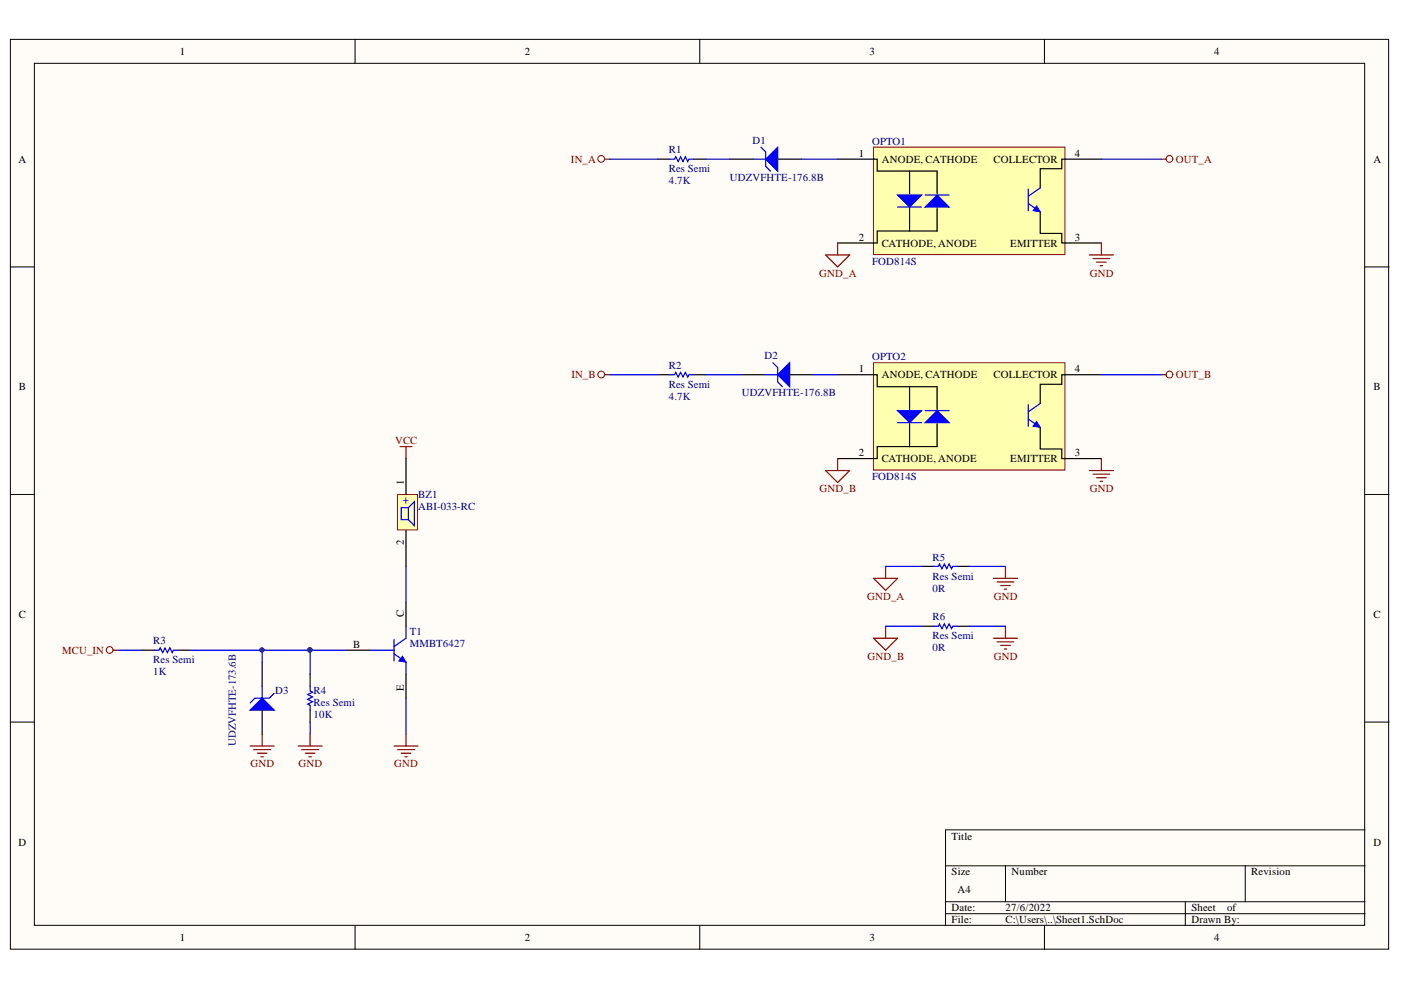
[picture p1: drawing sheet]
<svg xmlns="http://www.w3.org/2000/svg" width="297mm" height="210mm" viewBox="0 0 297 210" stroke-linecap="round" stroke-linejoin="round" font-family="sans-serif">
<g fill="#fffcf8" stroke="#000" stroke-width=".21">
<path d="M2.2 8.3h292.2v192.9h-292.2z"/>
<path d="M7.3 13.4h282v182.8h-282z"/>
</g>
<g fill="none" stroke="#000" stroke-width=".21">
<path d="M75.3 8.3v5.1M148.4 8.3v5.1M221.4 8.3v5.1M2.2 56.6h5.1M289.4 56.6h5.1M2.2 104.8h5.1M289.4 104.8h5.1M2.2 153.1h5.1M289.4 153.1h5.1M289.4 176h-88.9v20.3M75.3 196.3v5M148.4 196.3v5"/>
<path d="M200.5 183.6h88.9M200.5 191.2h88.9M200.5 193.7h88.9M213.2 183.6v7.6M221.4 196.3v5M251.3 191.2v5.1M264 183.6v7.6"/>
</g>
<path d="M78.5 137.9h5M83.5 138.6l2.6 1.8v2.5M83.5 135.6v4.5M86.1 132.8v2.5l-2.6 1.8" fill="none" stroke="#00f" stroke-width=".25"/>
<path d="M85.3 139.1l.8 1.3-1.5-.3z" fill="#00f" stroke="#00f" stroke-width=".21"/>
<path d="M73.4 137.9h5.1M86.1 127.7v5.1M86.1 142.9v5.1" fill="none" stroke="#000" stroke-width=".25"/>
<path d="M84.3 104.8h4.2v7.6h-4.2z" fill="#ffffb0" stroke="#800000" stroke-width=".21"/>
<path d="M85.1 107.6h1.5v2.6h-1.5zM86.6 107.6l1.3-1.2v5l-1.3-1.2M25.1 137.9h5.1M32.7 137.9h1l.3-.5 .5 1 .5-1 .5 1 .5-1 .5 1 .3-.5h1M40.3 137.9h25.4M73.4 137.9h-7.7v5M86.1 120.1v7.6M65.7 145.5v1l.6 .2-1.1 .6 1.1 .5-1.1 .5 1.1 .5-1.1 .5 .5 .2v1.1M65.7 153.1v2.5M86.1 148v7.6" fill="none" stroke="#00f" stroke-width=".25"/>
<path d="M86.1 97.2v7.6M86.1 112.5v7.6M30.2 137.9h2.5M37.8 137.9h2.5M65.7 142.9v2.6M65.7 150.6v2.5" fill="none" stroke="#000" stroke-width=".25"/>
<g fill="none" stroke="#800000" stroke-width=".25">
<path d="M84.8 94.7h2.6M86.1 94.7v2.5M24.1 137.9h1M63.2 158.2h5.1M64 158.9h3.5M64.7 159.7h2.1M65.7 155.6v2.6M83.5 158.2h5.1M84.3 158.9h3.6M85.1 159.7h2M86.1 155.6v2.6M65.5 160.5h.5"/>
<path d="M85.8 160.5h.5"/>
</g>
<circle cx="65.7" cy="137.8" r=".46" fill="#000080" stroke="#000080" stroke-width=".21"/>
<circle cx="23.2" cy="137.8" r=".71" fill="none" stroke="#800000" stroke-width=".21"/>
<path d="M185.2 31.2h40.6v22.8h-40.6z" fill="#ffffb0" stroke="#800000" stroke-width=".21"/>
<path d="M177.6 33.7h8.4v2.6h6.8M192.8 36.3h5.9v4.8M192.8 36.3v4.8M233.5 33.7h-8.4v2.1h-4.5v4M192.8 49h-6.8v2.5h-8.4M192.8 44.2v4.8M198.7 44.2v4.8h-5.9M220.6 44.9v4.6h4.5v2h8.4" fill="none" stroke="#000" stroke-width=".25"/>
<path d="M220.6 39.8l-2.6 1.8M190.3 43.9h5.1M196.1 41.4h5.1M218 43.1l2.6 1.8M218 40.1v4.6" fill="none" stroke="#00f" stroke-width=".25"/>
<path d="M219.8 43.6l.8 1.3-1.6-.2z" fill="#00f" stroke="#00f" stroke-width=".21"/>
<g fill="#00f" stroke="#00f" stroke-width=".25">
<path d="M196.1 43.9l2.6-2.5 2.5 2.5z"/>
<path d="M190.3 41.4h5.1l-2.6 2.5z"/>
</g>
<path d="M185.2 76.9h40.6v22.8h-40.6z" fill="#ffffb0" stroke="#800000" stroke-width=".21"/>
<g fill="none" stroke="#000" stroke-width=".25">
<path d="M139.5 33.7h2.5M147.1 33.7h2.5M154.7 33.7h5.1M164.9 33.7h5.1M139.5 79.5h2.5M147.1 79.5h2.5M157.3 79.5h5M167.4 79.5h5.1M177.6 79.5h8.4v2.5h6.8M233.5 79.5h-8.4v2h-4.5v4M192.8 94.7h-6.8v2.5h-8.4M192.8 82h5.9v4.8"/>
<path d="M192.8 82v4.8M192.8 89.9v4.8M198.7 89.9v4.8h-5.9M220.6 90.6v4.6h4.5v2h8.4M195.4 120.1h2.5M195.4 132.8h2.5M203 120.1h2.6M203 132.8h2.6M55.6 140.4v5.1M55.6 150.6v5"/>
</g>
<g fill="none" stroke="#00f" stroke-width=".25">
<path d="M129.3 33.7h10.2M142 33.7h1l.3-.5 .5 1 .5-1 .5 1 .5-1 .5 1 .3-.5h1M149.6 33.7h5.1M159.8 33.7h2.5M161.3 31.2l1 1v3.1l1.1 1M170 33.7h7.6M233.5 33.7h12.7M129.3 79.5h10.2M142 79.5h1l.3-.6 .5 1.1 .5-1.1 .5 1.1 .5-1.1 .5 1.1 .3-.5h1M149.6 79.5h7.7M162.3 79.5h2.6M163.9 76.9l1 1v3.1l1 1"/>
<path d="M172.5 79.5h5.1M233.5 79.5h12.7M190.3 89.6h5.1M196.1 87.1h5.1M218 88.8l2.6 1.8M218 85.8v4.6M220.6 85.5l-2.6 1.8M55.6 137.9v2.5M187.8 120.1h7.6M187.8 132.8h7.6M197.9 120.1h1l.3-.5 .5 1 .5-1 .5 1 .5-1 .5 1 .3-.5h1M197.9 132.8h1l.3-.5 .5 1 .5-1 .5 1 .5-1 .5 1 .3-.5h1"/>
<path d="M205.6 120.1h7.6M205.6 132.8h7.6M55.6 145.5v2.5M58.1 147l-1 1h-3l-1.1 1"/>
</g>
<path d="M219.8 89.4l.8 1.2-1.6-.2z" fill="#00f" stroke="#00f" stroke-width=".21"/>
<g fill="#00f" stroke="#00f" stroke-width=".25">
<path d="M196.1 89.6l2.6-2.5 2.5 2.5z"/>
<path d="M190.3 87.1h5.1l-2.6 2.5z"/>
<path d="M162.3 33.7l2.6-2.5v5.1z"/>
<path d="M164.9 79.5l2.5-2.6v5.1z"/>
<path d="M53 150.6l2.6-2.6 2.5 2.6z"/>
</g>
<g fill="none" stroke="#800000" stroke-width=".25">
<path d="M128.3 33.7h1M246.2 33.7h1M175.1 54.1h5l-2.5 2.5zM177.6 51.5v2.6M231 54.1h5.1M231.7 54.8h3.6M232.5 55.6h2M233.3 56.3h.5M233.5 51.5v2.6M128.3 79.5h1M246.2 79.5h1M175.1 99.8h5l-2.5 2.5z"/>
<path d="M177.6 97.2v2.6M231 99.8h5.1M233.5 97.2v2.6M231.7 100.5h3.6M232.5 101.3h2M233.3 102.1h.5M185.2 122.6h5.1l-2.5 2.6zM185.2 135.3h5.1l-2.5 2.6zM187.8 120.1v2.5M187.8 132.8v2.5M210.6 122.6h5.1M210.6 135.3h5.1"/>
<path d="M211.4 123.4h3.6M211.4 136.1h3.6M212.2 124.1h2M212.2 136.8h2M212.9 124.9h.5M212.9 137.6h.5M213.2 120.1v2.5M213.2 132.8v2.5M53 158.2h5.1M53.8 158.9h3.6M54.6 159.7h2M55.6 155.6v2.6"/>
<path d="M55.3 160.5h.5"/>
</g>
<g fill="none" stroke="#800000" stroke-width=".21">
<circle cx="127.5" cy="33.7" r=".71"/>
<circle cx="248" cy="33.7" r=".71"/>
<circle cx="127.5" cy="79.4" r=".72"/>
<circle cx="247.9" cy="79.4" r=".72"/>
</g>
<circle cx="55.5" cy="137.8" r=".46" fill="#000080" stroke="#000080" stroke-width=".21"/>
<text font-size="2.9" fill="#00f" x="85.2" y="106.8">+</text>
<g font-size="2.3">
<text x="38.2" y="11.7">1</text>
<text x="111.2" y="11.7">2</text>
<text x="184.3" y="11.7">3</text>
<text x="257.4" y="11.7">4</text>
<text x="3.9" y="34.5">A</text>
<text x="182.1" y="33.2">1</text>
<text x="187" y="34.5">ANODE, CATHODE</text>
<text x="210.6" y="34.5">COLLECTOR</text>
<text x="227.9" y="33.2">4</text>
<text x="291.2" y="34.5">A</text>
<text x="182.1" y="51.1">2</text>
<text x="187" y="52.3">CATHODE, ANODE</text>
<text x="214.2" y="52.3">EMITTER</text>
<text x="227.9" y="51.1">3</text>
<text x="4" y="82.8">B</text>
<text x="182.1" y="78.9">1</text>
<text x="187" y="80.2">ANODE, CATHODE</text>
<text x="210.6" y="80.2">COLLECTOR</text>
<text x="227.9" y="78.9">4</text>
<text x="291.2" y="82.8">B</text>
<text x="182.1" y="96.7">2</text>
<text x="187" y="98">CATHODE, ANODE</text>
<text x="214.2" y="98">EMITTER</text>
<text x="227.9" y="96.7">3</text>
<text x="85.6" y="102.8" transform="rotate(-90 85.6 102.8)">1</text>
<text x="85.6" y="115.6" transform="rotate(-90 85.6 115.6)">2</text>
<text x="4" y="131">C</text>
<text x="85.6" y="130.8" transform="rotate(-90 85.6 130.8)">C</text>
<text x="291.2" y="131">C</text>
<text x="74.9" y="137.4">B</text>
<text x="85.6" y="146.4" transform="rotate(-90 85.6 146.4)">E</text>
<text x="3.9" y="179.3">D</text>
<text x="201.8" y="178">Title</text>
<text x="291.2" y="179.3">D</text>
<text x="201.8" y="185.6">Size</text>
<text x="214.5" y="185.6">Number</text>
<text x="265.3" y="185.6">Revision</text>
<text x="203" y="189.4">A4</text>
<text x="201.8" y="193.2">Date:</text>
<text x="201.8" y="195.8">File:</text>
<text x="213.2" y="193.2">27/6/2022</text>
<text x="213.2" y="195.8">C:\Users\..\Sheet1.SchDoc</text>
<text x="252.6" y="193.2">Sheet</text>
<text x="252.6" y="195.8">Drawn By:</text>
<text x="260.2" y="193.2">of</text>
<text x="38.2" y="199.6">1</text>
<text x="111.2" y="199.6">2</text>
<text x="184.3" y="199.6">3</text>
<text x="257.4" y="199.6">4</text>
</g>
<g font-size="2.3" fill="#800000">
<text x="121.1" y="34.5">IN_A</text>
<text x="249.3" y="34.5">OUT_A</text>
<text x="173.7" y="58.7">GND_A</text>
<text x="231" y="58.7">GND</text>
<text x="121.1" y="80.2">IN_B</text>
<text x="249.3" y="80.2">OUT_B</text>
<text x="83.8" y="94.2">VCC</text>
<text x="173.8" y="104.4">GND_B</text>
<text x="231" y="104.4">GND</text>
<text x="183.8" y="127.2">GND_A</text>
<text x="210.7" y="127.2">GND</text>
<text x="13.2" y="138.6">MCU_IN</text>
<text x="183.9" y="139.9">GND_B</text>
<text x="210.7" y="139.9">GND</text>
<text x="53.1" y="162.7">GND</text>
<text x="63.3" y="162.7">GND</text>
<text x="83.6" y="162.7">GND</text>
</g>
<g font-size="2.3" fill="#000080">
<text x="141.8" y="32.5">R1</text>
<text x="159.6" y="30.4">D1</text>
<text x="184.9" y="30.7">OPTO1</text>
<text x="141.8" y="39">4.7K</text>
<text x="141.8" y="36.5">Res Semi</text>
<text x="154.7" y="38.3">UDZVFHTE-176.8B</text>
<text x="184.9" y="56.1">FOD814S</text>
<text x="162.1" y="76.2">D2</text>
<text x="184.9" y="76.4">OPTO2</text>
<text x="141.8" y="78.2">R2</text>
<text x="141.8" y="82.2">Res Semi</text>
<text x="141.8" y="84.8">4.7K</text>
<text x="157.3" y="84">UDZVFHTE-176.8B</text>
<text x="184.9" y="101.8">FOD814S</text>
<text x="88.7" y="105.7">BZ1</text>
<text x="88.7" y="108.2">ABI-033-RC</text>
<text x="197.7" y="118.8">R5</text>
<text x="197.7" y="125.4">0R</text>
<text x="197.7" y="122.9">Res Semi</text>
<text x="197.7" y="131.5">R6</text>
<text x="32.5" y="136.6">R3</text>
<text x="86.9" y="134.6">T1</text>
<text x="86.9" y="137.1">MMBT6427</text>
<text x="197.7" y="135.6">Res Semi</text>
<text x="32.5" y="143.2">1K</text>
<text x="32.5" y="140.7">Res Semi</text>
<text x="197.7" y="138.1">0R</text>
<text x="58.4" y="147.2">D3</text>
<text x="66.5" y="147.2">R4</text>
<text x="66.5" y="149.8">Res Semi</text>
<text x="66.5" y="152.3">10K</text>
<text x="50" y="158.2" transform="rotate(-90 50 158.2)">UDZVFHTE-173.6B</text>
</g>
</svg>
